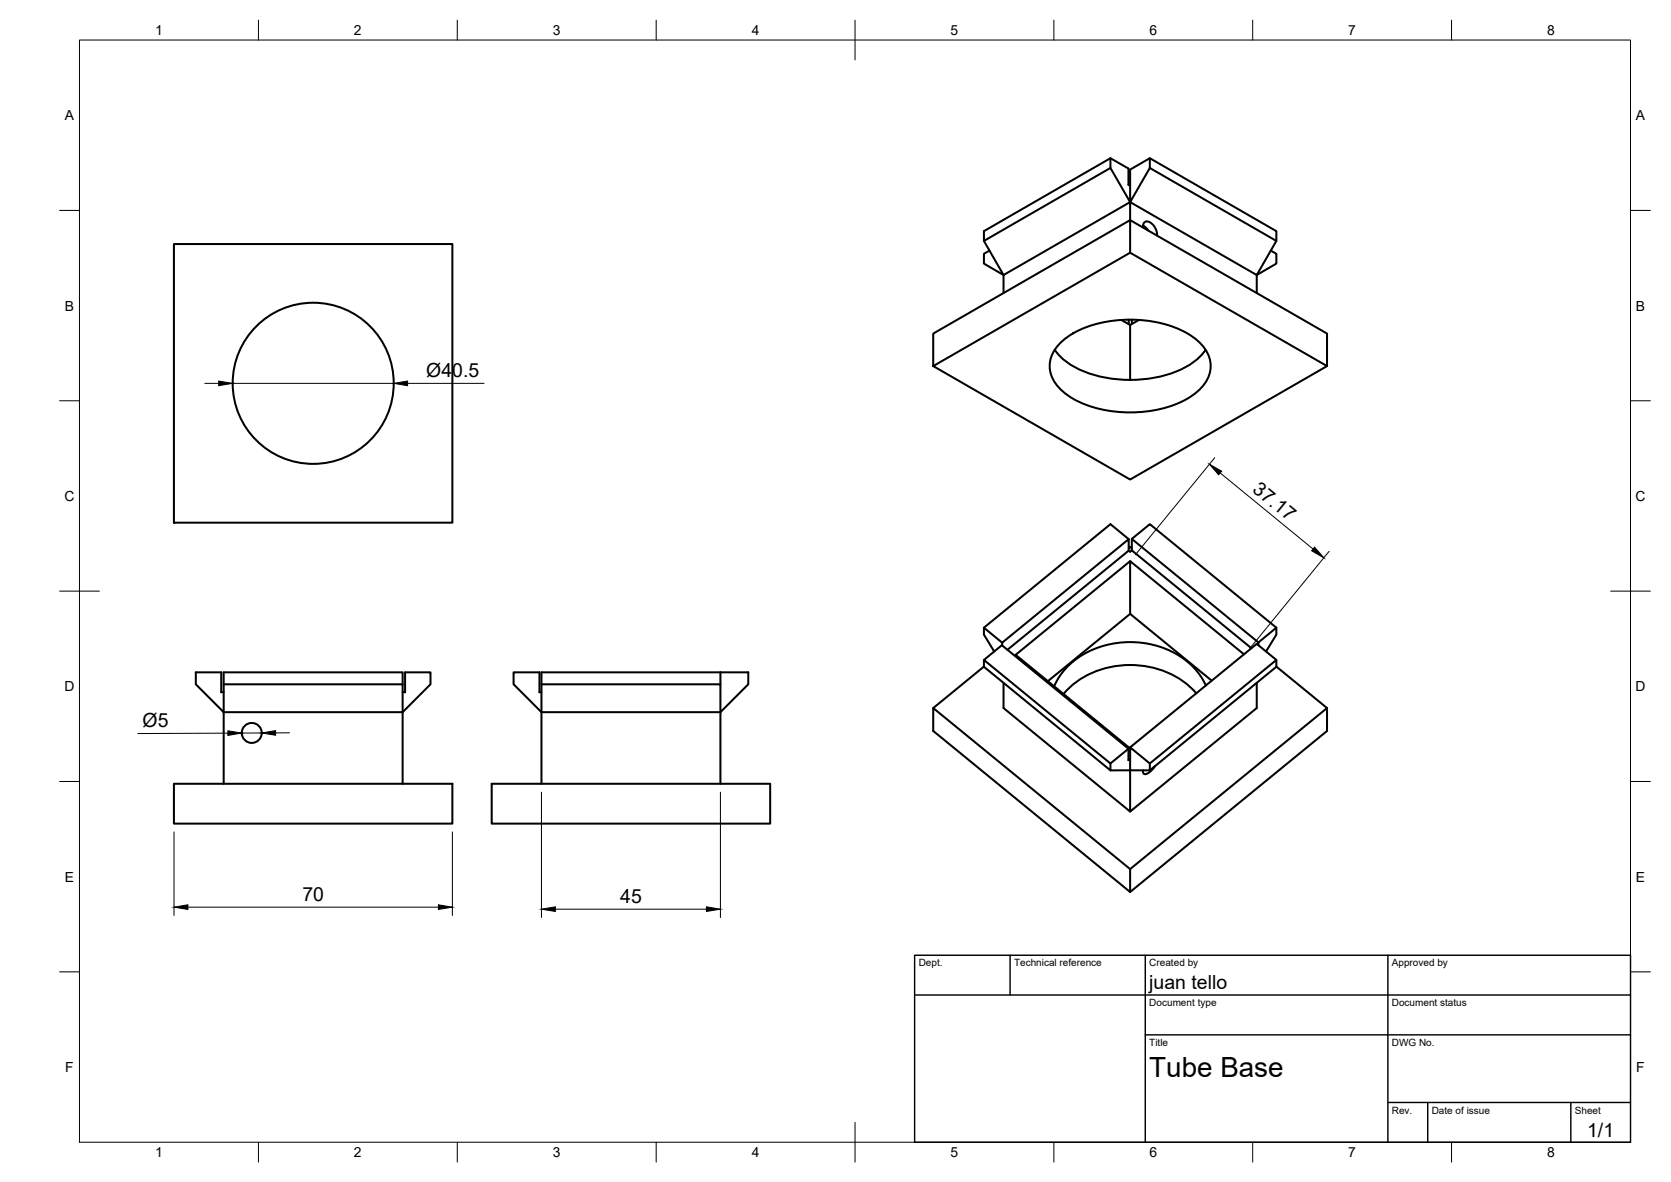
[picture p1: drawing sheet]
<svg xmlns="http://www.w3.org/2000/svg" width="420mm" height="297mm" viewBox="0 0 420 297" stroke-linecap="round" stroke-linejoin="round" font-family="sans-serif">
<!-- layer: Visible -->
<g fill="none" stroke="#000" stroke-width=".51">
<path d="M279.2 39.8v2.4M289.1 39.8l31.8 18.3v2.4M284.2 42.6l4.9-2.8v2.4l-4.9 8.6zM284.2 46.7l-.5-.3v-4l-4.5-2.6-31.8 18.3v2.4l4.9 8.6M287.4 57.2a1.16 1.16 0 0 1 .5-1.4 1.16 1.16 0 0 1 1.5 .2l1 1.2 .4 1 .1 1M287.4 56.7l1.3 1.2M289.1 42.2l31.8 18.3-4.9 8.6-31.8-18.3v4.5l49.5 28.5v8.2M43.7 61.3h70v70h-70zM247.4 60.5l31.8-18.3 5 8.6-31.9 18.3M248.8 63l-1.4 .8v2.4l4.9 2.9M252.3 69.1v4.5M284.2 63.5v-8.2l-49.5 28.5v8.2"/>
<path d="M319.5 63l1.4 .8v2.4l-4.9 2.9v4.5M234.7 92l49.5-28.5 49.5 28.5-49.5 28.5zM265.2 87.9a18.1 18.1 0 0 0 11 6.6 31.9 31.9 0 0 0 22.6-2.6 13.5 13.5 0 0 0 4.3-4M266.2 86.6a23.6 23.6 0 0 1 15.2-6.2 29.6 29.6 0 0 1 18.5 4.2 8.5 8.5 0 0 1 4.1 9.6 13.7 13.7 0 0 1-8.5 7.4 32.3 32.3 0 0 1-25.6-1.4 10 10 0 0 1-6-8.2 7.9 7.9 0 0 1 2.3-5.4zM282 80.4l2.2 1.3M283.8 80.3v1.2M284.6 80.3v1.1M286.4 80.4l-2.2 1.3v13.8M283.8 137.7l.4-.3 .4 .4M283.8 135.5l-4.6-3.8-31.8 26M284.6 135.4l4.5-3.7 31.8 26M284.6 138.3l-.4 .3-.4-.2"/>
<path d="M284.2 141l-28.8 23.6 28.8 23.5M284.2 154.3l20.5 16.8M56.2 174h-.6v-5h-6.4v3l7 7M56.2 172h45v7h-45M56.2 179v18M101.2 172v-3h-45v10M101.2 174h.7v-5h6.3v3l-7 7v18M136.1 179v-10h52.1v3l-7.1 7v18M136.1 174h-.5v-5h-6.5v3l7 7M136.1 172h45v7h-45M136.1 179v18M181.1 169v3"/>
<path d="M247.4 165.8v1.8l31.8 26h5v10.3l31.8-26v-6.3M247.4 167.5l-12.7 10.4M252 162.2v-.7l31.8-26v2.9l-30.5 24.9M252 161.5l-4.6-3.8v1.8l2.6 4.2M252.3 171.6v6.3l31.9 26M300.8 174.2a23.1 23.1 0 0 0-26.2-5.1l-2.3 1.2-2.2 1.4-2.7 2.7M303.2 172.3a20.1 20.1 0 0 0-17.5-10.9 21.6 21.6 0 0 0-19.3 8.5l-1.3 2.6M312.8 164.4l-28.6-23.4v13.3l-20.7 16.9M316.4 162.1v-.7l-31.8-26v2.9l30 24.6M316.4 161.4l4.5-3.7v1.8l-2.6 4.2M320.9 165.8l-4.9-4-31.8 26M320.9 167.5l12.8 10.4"/>
<path d="M43.7 197h70v10h-70zM123.6 197h70.1v10h-70.1zM279.2 191.9v1.7M283.7 188.2l-4.5 3.7-31.8-26.1 4.5-3.7 31.8 26.1v2.8l.5-.3M284.2 187.8l4.9 4.1v1.7h-4.9zM289.1 191.9l31.8-26.1v1.8l-31.8 26M290.4 192.6a3.3 3.3 0 0 1-2.8 1.9l-.2-.5v-.4M284.2 218.4l49.5-40.5v5.8l-49.5 40.5-49.5-40.5v-5.8l49.5 40.5v5.8"/>
<circle cx="78.8" cy="96.3" r="20.2"/>
<circle cx="63.3" cy="184.2" r="2.51"/>
</g>
<!-- layer: BORDER -->
<g fill="none" stroke="#000" stroke-width=".25">
<path d="M20 10.1h390v276.9h-390zM65 5.1v5M115 5.1v5M165 5.1v5M215 5.1v10M265 5.1v5M315 5.1v5M365 5.1v5M15 52.9h5M410 52.9h5M15 100.7h5M410 100.7h5"/>
<path d="M15 148.6h10M405 148.6h10M15 196.4h5M410 196.4h5M15 244.2h5M410 244.2h5M65 287v5M115 287v5M165 287v5M215 282.1v9.9M265 287v5M315 287v5"/>
<path d="M365 287v5"/>
</g>
<!-- layer: TITLEBLOCK -->
<path d="M230 240.1h180v46.9h-180zM230 250h180M254 240.1v9.9M288 240.1v46.9M349 240.1v46.9M288 260.1h122M349 277.1h61M359 277.1v9.9M395 277.1v9.9" fill="none" stroke="#000" stroke-width=".36"/>
<!-- layer: FD_Dimensions -->
<g fill="none" stroke="#000" stroke-width=".25">
<path d="M51.5 96.3h3.5M58.5 96.3h40.5M102.5 96.3h19.2M305.4 115l-19.9 24.4M306.8 118.9l23.4 19.1M334.2 138.5l-19.9 24.4M57.3 184.2l-22.7 .1M65.8 184.2h-5M72.8 184.2h-3.5M136.1 199.1v31.5M181.1 199.1v31.5M43.8 209.1v21"/>
<path d="M113.7 209.1v21M47.2 228h63M139.6 228.5h38"/>
</g>
<path d="M55 95.8l3.5 .5-3.5 .6zM99 96.3l3.5-.5v1.1zM304.1 116.7l3.1 1.7-.8 .9zM330.5 137.5l2.4 2.7-3.1-1.8zM57.3 183.6l3.5 .6-3.5 .6zM65.8 184.2l3.5-.6v1.2zM43.8 228l3.4-.6v1.1zM110.2 227.4l3.5 .6-3.5 .5zM136.1 228.5l3.5-.6v1.2zM177.6 227.9l3.5 .6-3.5 .6z" fill="#000" stroke="#000" stroke-width=".25"/>
<text font-size="7" x="289" y="270.6">Tube Base</text>
<g font-size="4.9">
<text x="107.2" y="94.8">Ø40.5</text>
<text x="314.7" y="123.4" transform="rotate(39 314.7 123.4)">37.17</text>
<text x="35.9" y="182.8">Ø5</text>
<text x="76" y="226.5">70</text>
<text x="156" y="227">45</text>
<text x="289" y="248.5">juan tello</text>
<text x="399.1" y="285.7">1/1</text>
</g>
<g font-size="3.5">
<text x="39" y="8.8">1</text>
<text x="89" y="8.8">2</text>
<text x="139" y="8.8">3</text>
<text x="189" y="8.8">4</text>
<text x="239" y="8.8">5</text>
<text x="289" y="8.8">6</text>
<text x="339" y="8.8">7</text>
<text x="389" y="8.8">8</text>
<text x="16.3" y="30.2">A</text>
<text x="411.3" y="30.2">A</text>
<text x="16.3" y="78">B</text>
<text x="411.3" y="78">B</text>
<text x="16.2" y="125.9">C</text>
<text x="411.2" y="125.9">C</text>
<text x="16.2" y="173.7">D</text>
<text x="411.2" y="173.7">D</text>
<text x="16.3" y="221.6">E</text>
<text x="411.3" y="221.6">E</text>
<text x="16.4" y="269.4">F</text>
<text x="411.4" y="269.4">F</text>
<text x="39" y="290.8">1</text>
<text x="89" y="290.8">2</text>
<text x="139" y="290.8">3</text>
<text x="189" y="290.8">4</text>
<text x="239" y="290.8">5</text>
<text x="289" y="290.8">6</text>
<text x="339" y="290.8">7</text>
<text x="389" y="290.8">8</text>
</g>
<g font-size="2.5">
<text x="231" y="242.9">Dept.</text>
<text x="255" y="242.9">Technical reference</text>
<text x="289" y="242.9">Created by</text>
<text x="350" y="242.9">Approved by</text>
<text x="289" y="252.8">Document type</text>
<text x="350" y="252.8">Document status</text>
<text x="289" y="262.9">Title</text>
<text x="350" y="262.9">DWG No.</text>
<text x="350" y="279.9">Rev.</text>
<text x="360" y="279.9">Date of issue</text>
<text x="396" y="279.9">Sheet</text>
</g>
</svg>
